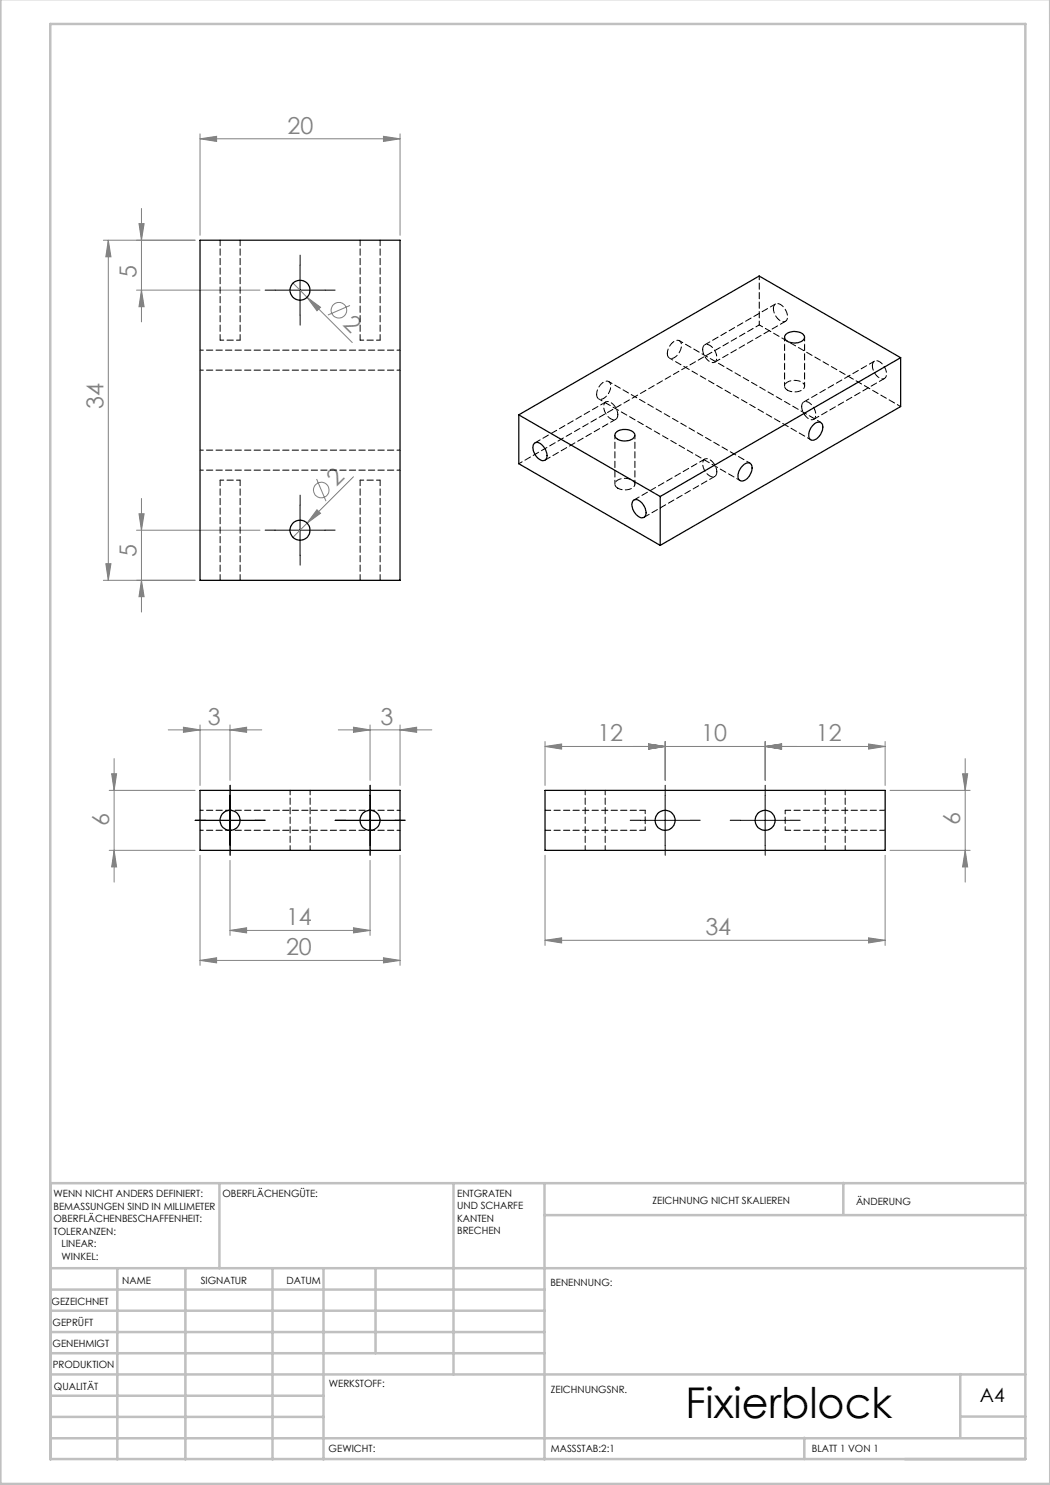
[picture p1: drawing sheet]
<svg xmlns="http://www.w3.org/2000/svg" width="210mm" height="297mm" viewBox="0 0 210 297" stroke-linecap="round" stroke-linejoin="round" font-family="sans-serif">
<g fill="none" stroke="#808080" stroke-width=".2">
<path d="M40 27.8l3.3-.5v1zM40 26.8v20.3M40 27.8h40M76.7 27.3l3.3 .5-3.3 .5zM80 26.8v20.3M20.7 48h18.3M21.7 48v68.1M21.7 48l.5 3.4h-1zM27.3 58h24.7M27.8 44.7h1l-.5 3.3zM28.3 58l.5 3.3h-1zM28.3 41.7v22.7"/>
<path d="M58.6 56.6l2.8 2.9M61.4 59.5l2.7 2-.7 .7zM61.4 59.5l9 9M70 61.1l-4.4 1.9M28.3 99.7v22.7M63.3 95.8l1.9 4.4M70.7 95.4l-12.1 12.1M20.7 116.1h18.3M21.2 112.7h1l-.5 3.4zM27.3 106h24.7M27.8 102.8h1l-.5 3.2zM28.3 116.1l.5 3.2h-1z"/>
<path d="M63.4 101.9l.7 .8-2.7 1.9zM21.8 158.1h17.2M22.3 154.8h1l-.5 3.3zM22.8 151.7v24.7M33.7 146h18.7M36.7 145.4l3.3 .6-3.3 .5zM40 145v12.1M46 146l3.3-.6v1.1zM46 145v11.1M67.7 146h18.7M70.7 145.4l3.3 .6-3.3 .5zM74 145v11.1"/>
<path d="M80 146l3.3-.6v1.1zM80 145v12.1M109 149.3l3.3-.5v1zM109 149.3h68M109 148.3v8.8M129.7 148.8l3.3 .5-3.3 .5zM133 148.3v7.8M153 149.3l3.3-.5v1zM153 148.3v7.8M173.7 148.8l3.3 .5-3.3 .5zM177 148.3v8.8M178 158.1h16"/>
<path d="M192.5 154.8h1l-.5 3.3zM193 151.7v24.7M21.8 170.1h17.2M22.8 170.1l.5 3.3h-1zM40 171.1v22M46 172.1v15M74 172.1v15M80 171.1v22M109 171.1v18M177 171.1v18M178 170.1h16M193 170.1l.5 3.3h-1z"/>
<path d="M40 192.1l3.3-.5v1zM40 192.1h40M46 186.1l3.3-.5v1zM46 186.1h28M70.7 185.6l3.3 .5-3.3 .5zM76.7 191.6l3.3 .5-3.3 .5zM109 188.1l3.3-.5v1zM109 188.1h68M173.7 187.6l3.3 .5-3.3 .5z"/>
<circle cx="67.8" cy="62.1" r="1.56"/>
<circle cx="64.3" cy="98" r="1.57"/>
</g>
<g fill="none" stroke="#000" stroke-width=".2" stroke-dasharray="15.2 1.3 1.3 1.3">
<path d="M55 58h-2M60 53v-2M65 58h2M60 63v2M55 106h-2M60 101v-2M60 111v2M65 106h2M46 159.1v-2M74 159.1v-2M133 159.1v-2M153 159.1v-2"/>
<path d="M41 164.1h-2M46 169.1v2M51 164.1h2M69 164.1h-2M74 169.1v2M79 164.1h2M128 164.1h-2M133 169.1v2M138 164.1h2M148 164.1h-2M153 169.1v2M158 164.1h2"/>
</g>
<path d="M55 58h10M60 53.1v9.9M55 106h10M60 101v10.1M46 159.1v10M74 159.1v10M133 159.1v10M153 159.1v10M41 164.1h10M69 164.1h10M128 164.1h10M148 164.1h10" fill="none" stroke="#000" stroke-width=".2"/>
<g fill="none" stroke="#c0c0c0" stroke-width=".5">
<path d="M.1 -.1v296.9h209.9v-296.9M10.1 4.8h195v287h-195zM43.9 236.6v17M90.7 236.6v38.3M108.9 236.6v55.3M168.7 236.6v6.3M205.1 236.6h-195v55.3M10.1 253.6h195M10.1 257.9h98.8M23.5 253.6v38.3M37.1 253.6v38.3M54.5 253.6v38.3"/>
<path d="M64.7 253.6v38.3M75.1 253.6v17M108.9 243h96.2M10.1 270.6h98.8M10.1 266.4h98.8M10.1 262.1h98.8M10.1 279.1h54.6M10.1 274.9h195M192.1 274.8v12.7M10.1 287.7h195M10.1 283.4h54.6M160.9 287.5v4.3"/>
<path d="M192.1 283.3h13"/>
</g>
<g fill="#808080">
<path d="M63.4 101.9l.7 .8-2.7 1.9z"/>
<path d="M61.4 59.5l2.7 2-.7 .7z"/>
<path d="M46 146l3.3-.6v1.1zM36.7 145.4l3.3 .6-3.3 .5zM80 146l3.3-.6v1.1zM70.7 145.4l3.3 .6-3.3 .5zM76.7 27.3l3.3 .5-3.3 .5zM40 27.8l3.3-.5v1z"/>
<path d="M40 192.1l3.3-.5v1zM76.7 191.6l3.3 .5-3.3 .5zM46 186.1l3.3-.5v1zM70.7 185.6l3.3 .5-3.3 .5zM129.7 148.8l3.3 .5-3.3 .5zM153 149.3l3.3-.5v1zM109 149.3l3.3-.5v1zM129.7 148.8l3.3 .5-3.3 .5zM153 149.3l3.3-.5v1zM173.7 148.8l3.3 .5-3.3 .5zM109 188.1l3.3-.5v1zM173.7 187.6l3.3 .5-3.3 .5z"/>
<path d="M21.2 112.7h1l-.5 3.4zM21.7 48l.5 3.4h-1zM193 170.1l.5 3.3h-1zM192.5 154.8h1l-.5 3.3z"/>
<path d="M22.3 154.8h1l-.5 3.3zM22.8 170.1l.5 3.3h-1zM27.8 44.7h1l-.5 3.3zM28.3 58l.5 3.3h-1zM27.8 102.8h1l-.5 3.2zM28.3 116.1l.5 3.2h-1z"/>
</g>
<g fill="none" stroke="#000" stroke-width=".25">
<path d="M40 48h40v68.1h-40zM157.2 66.8a2.79 2.79 0 0 1 3.6 .3 1.15 1.15 0 0 1-1.2 1.4 2.43 2.43 0 0 1-2.7-.9l.1-.4zM180.1 71.5l-48.1 27.8M180.1 71.5l-28.3-16.3-48 27.8M180.1 71.5v9.8l-48.1 27.8M103.8 83l28.2 16.3M103.8 83v9.7l28.2 16.4M106.9 88.6a1.56 1.56 0 0 1 2 1.1 1.75 1.75 0 0 1 0 2.4 2.09 2.09 0 0 1-2.1-1.7l-.2-.9v-.5zM123.1 86.6a2.59 2.59 0 0 1 3.9 .3 1.54 1.54 0 0 1-1.9 1.3 1.68 1.68 0 0 1-2.1-1.2zM132 99.3v9.8M148.4 93.2a1.16 1.16 0 0 1 1.8-.3 2.59 2.59 0 0 1-2 3.3 1.23 1.23 0 0 1-.5-1.9zM162.6 85.1a1.02 1.02 0 0 1 1-.7 1.02 1.02 0 0 1 .9 .8 2.67 2.67 0 0 1-2.1 2.8 1.26 1.26 0 0 1-.5-1.8z"/>
<path d="M126.7 100.1a1.61 1.61 0 0 1 2.1 1 1.75 1.75 0 0 1 0 2.4 2.1 2.1 0 0 1-2.3-1.7l-.1-.9zM40 158.1h40v12h-40zM109 158.1h68v12h-68z"/>
<circle cx="60" cy="58" r="2"/>
<circle cx="60" cy="106.1" r="2"/>
<circle cx="46" cy="164.1" r="2"/>
<circle cx="74" cy="164.1" r="2"/>
<circle cx="133" cy="164.1" r="1.99"/>
<circle cx="153" cy="164.1" r="1.99"/>
</g>
<path d="M58 158.1v12M117 158.1v12M165 158.1v12M62 170.1v-12M121 170.1v-12M169 170.1v-12" fill="none" stroke="#000" stroke-width=".2" stroke-dasharray="1.3 .6" stroke-dashoffset=".3"/>
<path d="M40 74h40M80 70h-40M40 94h40M80 90h-40M40 166.1h40M80 162.1h-40M129 164.1v-2M129 166.1v-2" fill="none" stroke="#000" stroke-width=".2" stroke-dasharray="1.3 .6" stroke-dashoffset=".6"/>
<g fill="none" stroke="#000" stroke-width=".2" stroke-dasharray="1.3 .6" stroke-dashoffset=".5">
<path d="M151.9 55.2v9.8M44 68h4M72 68h4M119.7 79.8l28.3 16.3M133.9 71.6l28.3 16.3M151.9 65l28.2 16.3M156.9 67.4v9.8M160.9 77.2v-9.8M48 96h-4M76 96h-4M103.8 92.7l48.1-27.7M123 87v9.8"/>
<path d="M127 96.8v-9.8M150 92.6l-28.3-16.3M164.2 84.5l-28.3-16.4M157 162.1v4"/>
</g>
<path d="M44 48v20M72 48v20M48 68v-20M76 68v-20M44 96v20M72 96v20M48 116v-20M76 116v-20M109 166.1h20M129 162.1h-20M157 166.1h20M177 162.1h-20" fill="none" stroke="#000" stroke-width=".2" stroke-dasharray="1.3 .6" stroke-dashoffset=".2"/>
<path d="M119.3 78.9a2.67 2.67 0 0 1 2.2-2.7 1.41 1.41 0 0 1 .4 2.2 1.94 1.94 0 0 1-2.1 1.4l-.4-.5-.1-.4M133.5 70.7a2.67 2.67 0 0 1 2.2-2.6 1.41 1.41 0 0 1 .3 2.1 1.94 1.94 0 0 1-2.1 1.4l-.4-.4v-.5M140.5 69.9a.88 .88 0 0 1 .5-1 .88 .88 0 0 1 1.1 .2 2.71 2.71 0 0 1 1.1 3.1 1.11 1.11 0 0 1-1.8-.3l-.6-.8-.3-1.2M154.7 61.7a.88 .88 0 0 1 .5-.9 .88 .88 0 0 1 1 .2 2.71 2.71 0 0 1 1.1 3 1.11 1.11 0 0 1-1.8-.3l-.5-.8-.3-1.2M157.5 78a2.67 2.67 0 0 0 3.4-.5 1.41 1.41 0 0 0-1.7-1.4 1.94 1.94 0 0 0-2.3 1.1l.1 .4 .5 .4M174.5 73.1a.88 .88 0 0 1 .5-.9 .88 .88 0 0 1 1 .2 2.71 2.71 0 0 1 1.1 3.1 1.11 1.11 0 0 1-1.8-.4l-.5-.8-.3-1.2M123.6 97.6a2.67 2.67 0 0 0 3.3-.5 1.41 1.41 0 0 0-1.7-1.4 1.94 1.94 0 0 0-2.2 1.1l.1 .4 .5 .4M123.6 82.9a2.67 2.67 0 0 0-2.2-2.6 1.41 1.41 0 0 0-.4 2.2 1.94 1.94 0 0 0 2.1 1.4l.4-.5 .1-.5M143.4 94.4a2.67 2.67 0 0 0-2.2-2.7 1.41 1.41 0 0 0-.4 2.2 1.94 1.94 0 0 0 2.1 1.4l.4-.4 .1-.5M160.3 81.3a.88 .88 0 0 1 .5-.9 .88 .88 0 0 1 1.1 .2 2.71 2.71 0 0 1 1.1 3 1.11 1.11 0 0 1-1.8-.3l-.6-.8-.3-1.2" fill="none" stroke="#000" stroke-width=".2" stroke-dasharray="1.3 .6" stroke-dashoffset=".4"/>
<path d="M143 72.4l14.1-8.1M155.1 60.8l-14.1 8.2M174.9 72.2l-14.1 8.2M109 92l14.2-8.1M121.2 80.4l-14.2 8.2M141 91.8l-14.2 8.2M162.8 83.9l14.1-8.2M128.8 103.5l14.2-8.2" fill="none" stroke="#000" stroke-width=".2" stroke-dasharray="1.3 .6" stroke-dashoffset=".1"/>
<text font-size="8.5" x="137.1" y="283.5">Fixierblock</text>
<g font-size="4.7" fill="#808080">
<text x="57.5" y="26.7">20</text>
<text x="27.3" y="55.6" transform="rotate(-90 27.3 55.6)">5</text>
<text x="68.4" y="65.1" transform="rotate(45 68.4 65.1)">2</text>
<text x="20.7" y="81.8" transform="rotate(-90 20.7 81.8)">34</text>
<text x="67.3" y="97.4" transform="rotate(-45 67.3 97.4)">2</text>
<text x="27.3" y="111.3" transform="rotate(-90 27.3 111.3)">5</text>
<text x="41.5" y="144.9">3</text>
<text x="76.1" y="144.9">3</text>
<text x="119.5" y="148.3">12</text>
<text x="140.2" y="148.3">10</text>
<text x="163.2" y="148.3">12</text>
<text x="21.8" y="165.2" transform="rotate(-90 21.8 165.2)">6</text>
<text x="192" y="165.1" transform="rotate(-90 192 165.1)">6</text>
<text x="57.2" y="185">14</text>
<text x="57.2" y="191">20</text>
<text x="141.1" y="187">34</text>
</g>
<text font-size="3.9" x="196" y="280.4">A4</text>
<g font-size="2">
<text x="10.7" y="239.5">WENN NICHT ANDERS DEFINIERT:</text>
<text x="44.5" y="239.5">OBERFLÄCHENGÜTE:</text>
<text x="91.4" y="239.4">ENTGRATEN</text>
<text x="10.7" y="242">BEMASSUNGEN SIND IN MILLIMETER</text>
<text x="10.7" y="244.5">OBERFLÄCHENBESCHAFFENHEIT:</text>
<text x="91.4" y="241.9">UND SCHARFE</text>
<text x="91.4" y="244.4">KANTEN</text>
<text x="130.5" y="240.8">ZEICHNUNG NICHT SKALIEREN</text>
<text x="171.2" y="241">ÄNDERUNG</text>
<text x="10.7" y="247">TOLERANZEN:</text>
<text x="12.3" y="249.5">LINEAR:</text>
<text x="12.3" y="252">WINKEL:</text>
<text x="91.4" y="246.9">BRECHEN</text>
<text x="24.4" y="256.9">NAME</text>
<text x="40.1" y="256.8">SIGNATUR</text>
<text x="57.3" y="256.8">DATUM</text>
<text x="110.1" y="257.1">BENENNUNG:</text>
<text x="10.3" y="260.9">GEZEICHNET</text>
<text x="10.5" y="269.3">GENEHMIGT</text>
<text x="10.5" y="265.2">GEPRÜFT</text>
<text x="10.6" y="273.6">PRODUKTION</text>
<text x="10.8" y="278">QUALITÄT</text>
<text x="65.8" y="277.4">WERKSTOFF:</text>
<text x="110.2" y="278.5">ZEICHNUNGSNR.</text>
<text x="65.7" y="290.4">GEWICHT:</text>
<text x="110.2" y="290.5">MASSSTAB:2:1</text>
<text x="162.4" y="290.4">BLATT 1 VON 1</text>
</g>
</svg>
